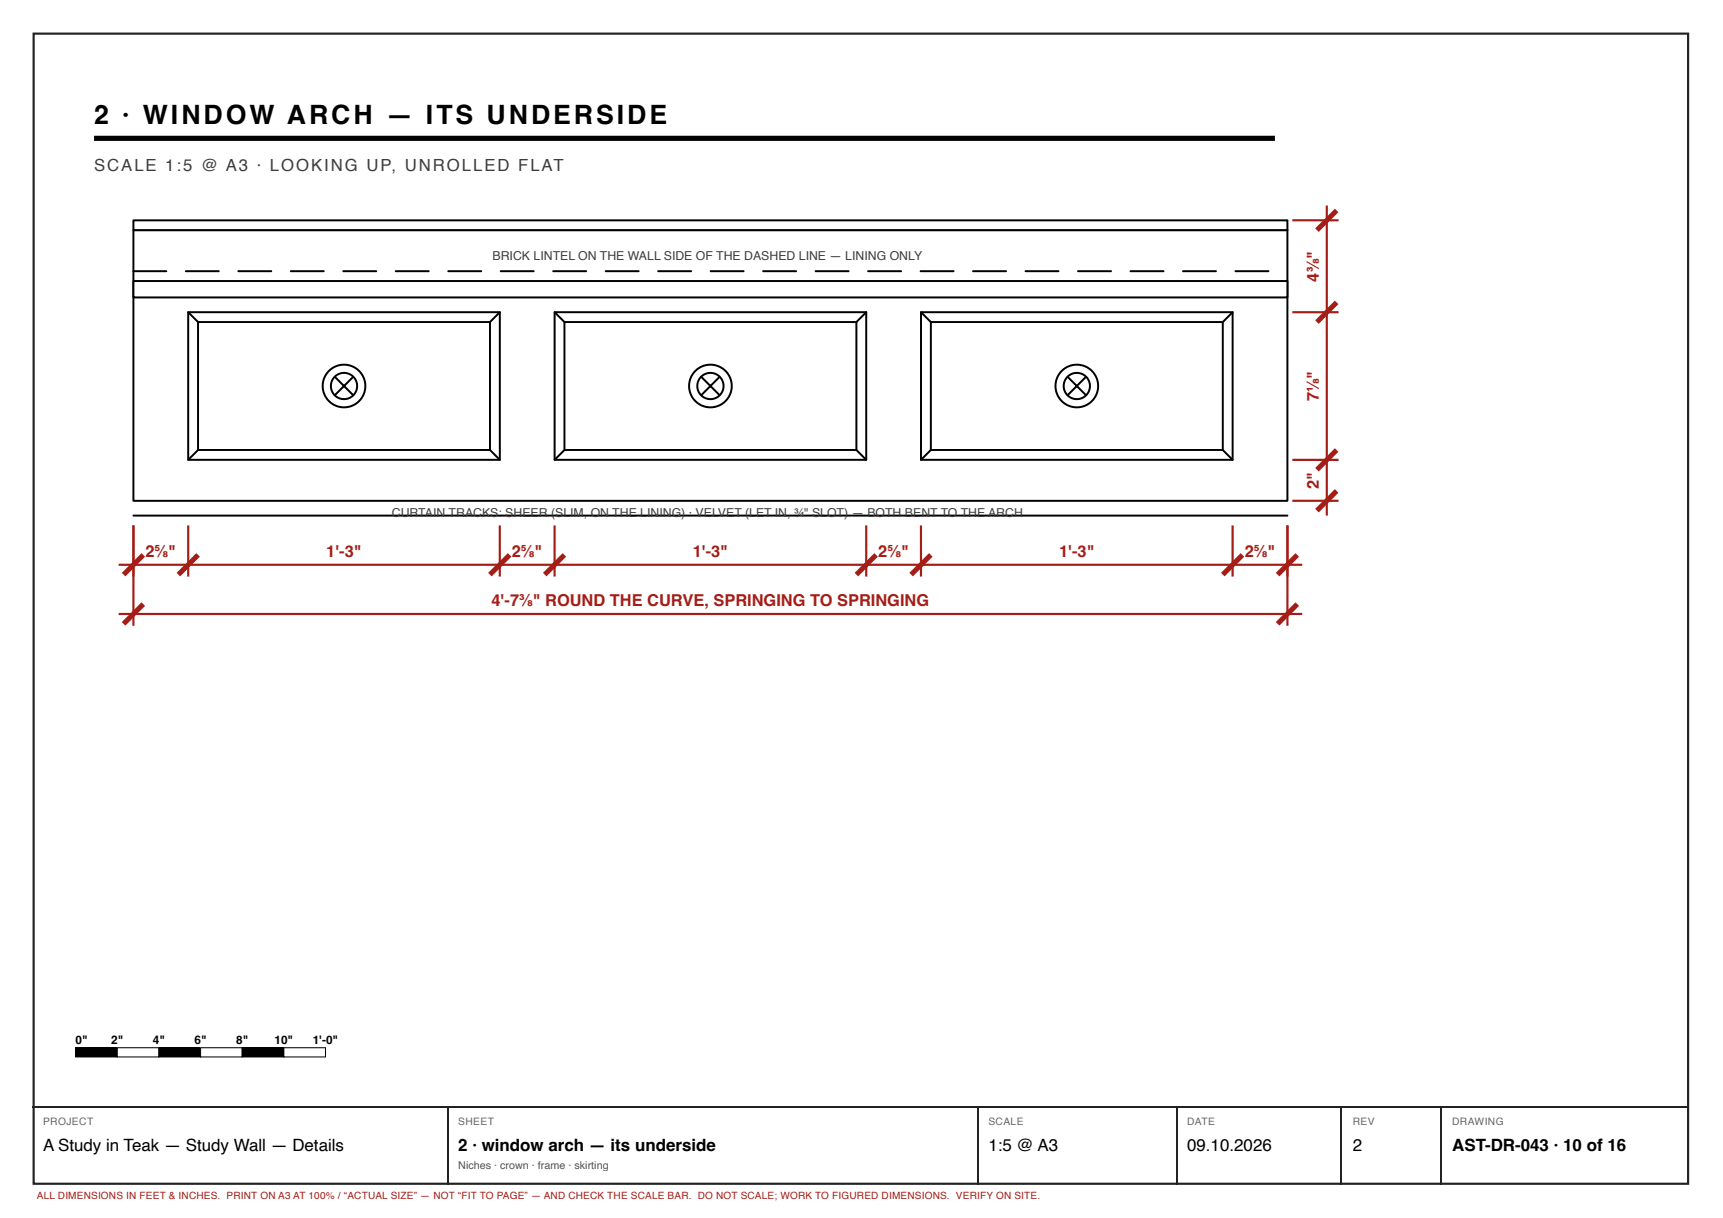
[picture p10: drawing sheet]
<svg xmlns="http://www.w3.org/2000/svg" width="420mm" height="297mm" viewBox="0 0 420 297" stroke-linecap="round" stroke-linejoin="round" font-family="sans-serif">
<path d="M8.2 8.2h403.5v280.5h-403.5z" fill="none" stroke="#222" stroke-width=".53"/>
<path d="M22.9 33.7h288" fill="none" stroke="#000" stroke-width="1.3" stroke-linecap="butt"/>
<g fill="none" stroke="#000" stroke-width=".48">
<path d="M32.5 53.7h281.5v68.4h-281.5zM45.9 76.1h76v36h-76zM45.9 76.1l2.4 2.4M48.3 78.5h71.2v31.2h-71.2zM121.9 76.1l-2.4 2.4M135.3 76.1h76v36h-76zM135.3 76.1l2.4 2.4M137.7 78.5h71.2v31.2h-71.2zM211.3 76.1l-2.4 2.4M224.6 76.1h76v36h-76zM224.6 76.1l2.4 2.4M227 78.5h71.2v31.2h-71.2z"/>
<path d="M300.6 76.1l-2.4 2.4M48.3 109.7l-2.4 2.4M119.5 109.7l2.4 2.4M137.7 109.7l-2.4 2.4M208.9 109.7l2.4 2.4M227 109.7l-2.4 2.4M298.2 109.7l2.4 2.4"/>
</g>
<circle cx="83.9" cy="94.1" r="5.2" fill="#fff"/>
<g fill="none" stroke="#000" stroke-width=".48">
<path d="M81.7 91.9l4.4 4.4M86.1 91.9l-4.4 4.4"/>
<circle cx="83.9" cy="94.1" r="5.2"/>
<circle cx="83.9" cy="94.1" r="3.2"/>
</g>
<circle cx="173.3" cy="94.1" r="5.2" fill="#fff"/>
<g fill="none" stroke="#000" stroke-width=".48">
<path d="M171.1 91.9l4.4 4.4M175.5 91.9l-4.4 4.4"/>
<circle cx="173.3" cy="94.1" r="5.2"/>
<circle cx="173.3" cy="94.1" r="3.2"/>
</g>
<circle cx="262.6" cy="94.1" r="5.2" fill="#fff"/>
<g fill="none" stroke="#000" stroke-width=".48">
<path d="M260.4 91.9l4.4 4.4M264.8 91.9l-4.4 4.4M32.5 125.7h281.5"/>
<circle cx="262.6" cy="94.1" r="5.2"/>
<circle cx="262.6" cy="94.1" r="3.2"/>
</g>
<path d="M32.4 66l8.1-.1a.24 .24 0 0 1 .3 .2 .24 .24 0 0 1-.3 .3h-8l-.2-.2zM45.2 66l8.1-.1a.24 .24 0 0 1 .3 .2 .24 .24 0 0 1-.3 .3h-8l-.2-.2zM58 66l8.1-.1a.24 .24 0 0 1 .3 .2 .24 .24 0 0 1-.3 .3h-8l-.2-.2zM70.8 66l8.1-.1a.24 .24 0 0 1 .3 .2 .24 .24 0 0 1-.3 .3h-8l-.2-.2zM83.6 66l8.1-.1a.24 .24 0 0 1 .3 .2 .24 .24 0 0 1-.3 .3h-8l-.2-.2zM96.4 66l8.1-.1a.24 .24 0 0 1 .3 .2 .24 .24 0 0 1-.3 .3h-8l-.2-.2zM109.2 66l8.1-.1a.24 .24 0 0 1 .3 .2 .24 .24 0 0 1-.3 .3h-8l-.2-.2zM122 66l8.1-.1a.24 .24 0 0 1 .3 .2 .24 .24 0 0 1-.3 .3h-8l-.2-.2zM134.8 66l8.1-.1a.24 .24 0 0 1 .3 .2 .24 .24 0 0 1-.3 .3h-8l-.2-.2zM147.6 66l8.1-.1a.24 .24 0 0 1 .3 .2 .24 .24 0 0 1-.3 .3h-8l-.2-.2zM160.4 66l8.1-.1a.24 .24 0 0 1 .3 .2 .24 .24 0 0 1-.3 .3h-8l-.2-.2zM173.2 66l8.1-.1a.24 .24 0 0 1 .3 .2 .24 .24 0 0 1-.3 .3h-8l-.2-.2zM186 66l8.1-.1a.24 .24 0 0 1 .3 .2 .24 .24 0 0 1-.3 .3h-8l-.2-.2zM198.8 66l8.1-.1a.24 .24 0 0 1 .3 .2 .24 .24 0 0 1-.3 .3h-8l-.2-.2zM211.6 66l8.1-.1a.24 .24 0 0 1 .3 .2 .24 .24 0 0 1-.3 .3h-8l-.2-.2zM224.4 66l8.1-.1a.24 .24 0 0 1 .3 .2 .24 .24 0 0 1-.3 .3h-8l-.2-.2zM237.2 66l8.1-.1a.24 .24 0 0 1 .3 .2 .24 .24 0 0 1-.3 .3h-8l-.2-.2zM250 66l8.1-.1a.24 .24 0 0 1 .3 .2 .24 .24 0 0 1-.3 .3h-8l-.2-.2zM262.8 66l8.1-.1a.24 .24 0 0 1 .3 .2 .24 .24 0 0 1-.3 .3h-8l-.2-.2zM275.6 66l8.1-.1a.24 .24 0 0 1 .3 .2 .24 .24 0 0 1-.3 .3h-8l-.2-.2zM288.4 66l8.1-.1a.24 .24 0 0 1 .3 .2 .24 .24 0 0 1-.3 .3h-8l-.2-.2zM301.2 66l8.1-.1a.24 .24 0 0 1 .3 .2 .24 .24 0 0 1-.3 .3h-8l-.2-.2z" fill="#000"/>
<path d="M32.5 56.1h281.5" fill="none" stroke="#000" stroke-width=".52"/>
<path d="M32.5 68.5h281.5v4h-281.5z" fill="#fff"/>
<path d="M32.5 68.5h281.5v4h-281.5z" fill="none" stroke="#000" stroke-width=".48"/>
<g fill="none" stroke="#a51d17" stroke-width=".53">
<path d="M315.2 53.7h11.3M323.6 50.1v75.6M315.2 76.1h11.3M315.2 112.1h11.3M28.9 137.7h288.7M32.5 128.1v24.5M45.9 128.1v12.5M121.9 128.1v12.5M135.3 128.1v12.5M211.3 128.1v12.5M224.6 128.1v12.5M300.6 128.1v12.5"/>
<path d="M314 128.1v24.5M315.2 122.1h11.3M28.9 149.7h288.7"/>
</g>
<g fill="none" stroke="#a51d17" stroke-width="1.2" stroke-linecap="butt">
<path d="M326 51.3l-4.8 4.8M326 73.7l-4.8 4.8M326 109.7l-4.8 4.8M326 119.7l-4.8 4.8M34.9 135.3l-4.8 4.8M48.3 135.3l-4.8 4.8M124.3 135.3l-4.8 4.8M137.7 135.3l-4.8 4.8M213.7 135.3l-4.8 4.8M227 135.3l-4.8 4.8M303 135.3l-4.8 4.8M316.4 135.3l-4.8 4.8"/>
<path d="M34.9 147.3l-4.8 4.8M316.4 147.3l-4.8 4.8"/>
</g>
<path d="M18.4 255.5h10.2v2.2h-10.2z" fill="#000"/>
<path d="M18.4 255.5h10.2v2.2h-10.2z" fill="none" stroke="#000" stroke-width=".25"/>
<path d="M28.6 255.5h10.2v2.2h-10.2z" fill="#fff"/>
<path d="M28.6 255.5h10.2v2.2h-10.2zM38.8 255.5h10.1v2.2h-10.1z" fill="none" stroke="#000" stroke-width=".25"/>
<path d="M38.8 255.5h10.1v2.2h-10.1z" fill="#000"/>
<path d="M48.9 255.5h10.2v2.2h-10.2z" fill="#fff"/>
<path d="M48.9 255.5h10.2v2.2h-10.2zM59.1 255.5h10.1v2.2h-10.1z" fill="none" stroke="#000" stroke-width=".25"/>
<path d="M59.1 255.5h10.1v2.2h-10.1z" fill="#000"/>
<path d="M69.2 255.5h10.2v2.2h-10.2z" fill="#fff"/>
<path d="M69.2 255.5h10.2v2.2h-10.2z" fill="none" stroke="#000" stroke-width=".25"/>
<path d="M7.9 270h404.1M109.1 270.1v18.8M238.5 270.1v18.8M286.9 270.1v18.8M327.2 270.1v18.8M351.5 270.1v18.8" fill="none" stroke="#222" stroke-width=".26"/>
<text font-size="6.5" x="22.9" y="30.1">2 · WINDOW ARCH — ITS UNDERSIDE</text>
<text font-size="4.1" fill="#3d3d3d" x="22.9" y="41.7">SCALE 1:5 @ A3 · LOOKING UP, UNROLLED FLAT</text>
<g font-size="4.1">
<text x="10.5" y="280.7">A Study in Teak — Study Wall — Details</text>
<text x="111.8" y="280.7">2 · window arch — its underside</text>
<text x="241" y="280.7">1:5 @ A3</text>
<text x="289.5" y="280.7">09.10.2026</text>
<text x="329.9" y="280.7">2</text>
<text x="354.1" y="280.7">AST-DR-043 · 10 of 16</text>
</g>
<g font-size="4" fill="#a51d17">
<text x="321.7" y="68.7" transform="rotate(-90 321.7 68.7)">4⅜&quot;</text>
<text x="321.7" y="97.9" transform="rotate(-90 321.7 97.9)">7⅛&quot;</text>
<text x="321.7" y="119.2" transform="rotate(-90 321.7 119.2)">2&quot;</text>
<text x="35.5" y="135.8">2⅝&quot;</text>
<text x="79.6" y="135.8">1'-3&quot;</text>
<text x="124.8" y="135.8">2⅝&quot;</text>
<text x="168.9" y="135.8">1'-3&quot;</text>
<text x="214.2" y="135.8">2⅝&quot;</text>
<text x="258.3" y="135.8">1'-3&quot;</text>
<text x="303.6" y="135.8">2⅝&quot;</text>
<text x="119.9" y="147.8">4'-7⅜&quot; ROUND THE CURVE, SPRINGING TO SPRINGING</text>
</g>
<g font-size="3" fill="#3d3d3d">
<text x="120.1" y="63.3">BRICK LINTEL ON THE WALL SIDE OF THE DASHED LINE — LINING ONLY</text>
<text x="95.6" y="126.1">CURTAIN TRACKS: SHEER (SLIM, ON THE LINING) · VELVET (LET IN, ¾&quot; SLOT) — BOTH BENT TO THE ARCH</text>
</g>
<g font-size="2.9">
<text x="18.4" y="254.5">0&quot;</text>
<text x="27.1" y="254.5">2&quot;</text>
<text x="37.3" y="254.5">4&quot;</text>
<text x="47.4" y="254.5">6&quot;</text>
<text x="57.6" y="254.5">8&quot;</text>
<text x="66.9" y="254.5">10&quot;</text>
<text x="76.3" y="254.5">1'-0&quot;</text>
</g>
<text font-size="2.6" fill="#555" x="111.8" y="285">Niches · crown · frame · skirting</text>
<g font-size="2.5" fill="#666">
<text x="10.5" y="274.4">PROJECT</text>
<text x="111.8" y="274.4">SHEET</text>
<text x="241" y="274.4">SCALE</text>
<text x="289.5" y="274.4">DATE</text>
<text x="329.9" y="274.4">REV</text>
<text x="354.1" y="274.4">DRAWING</text>
</g>
<text font-size="2.4" fill="#a51d17" x="9" y="292.4">ALL DIMENSIONS IN FEET &amp; INCHES. PRINT ON A3 AT 100% / “ACTUAL SIZE” — NOT “FIT TO PAGE” — AND CHECK THE SCALE BAR. DO NOT SCALE; WORK TO FIGURED DIMENSIONS. VERIFY ON SITE.</text>
</svg>
